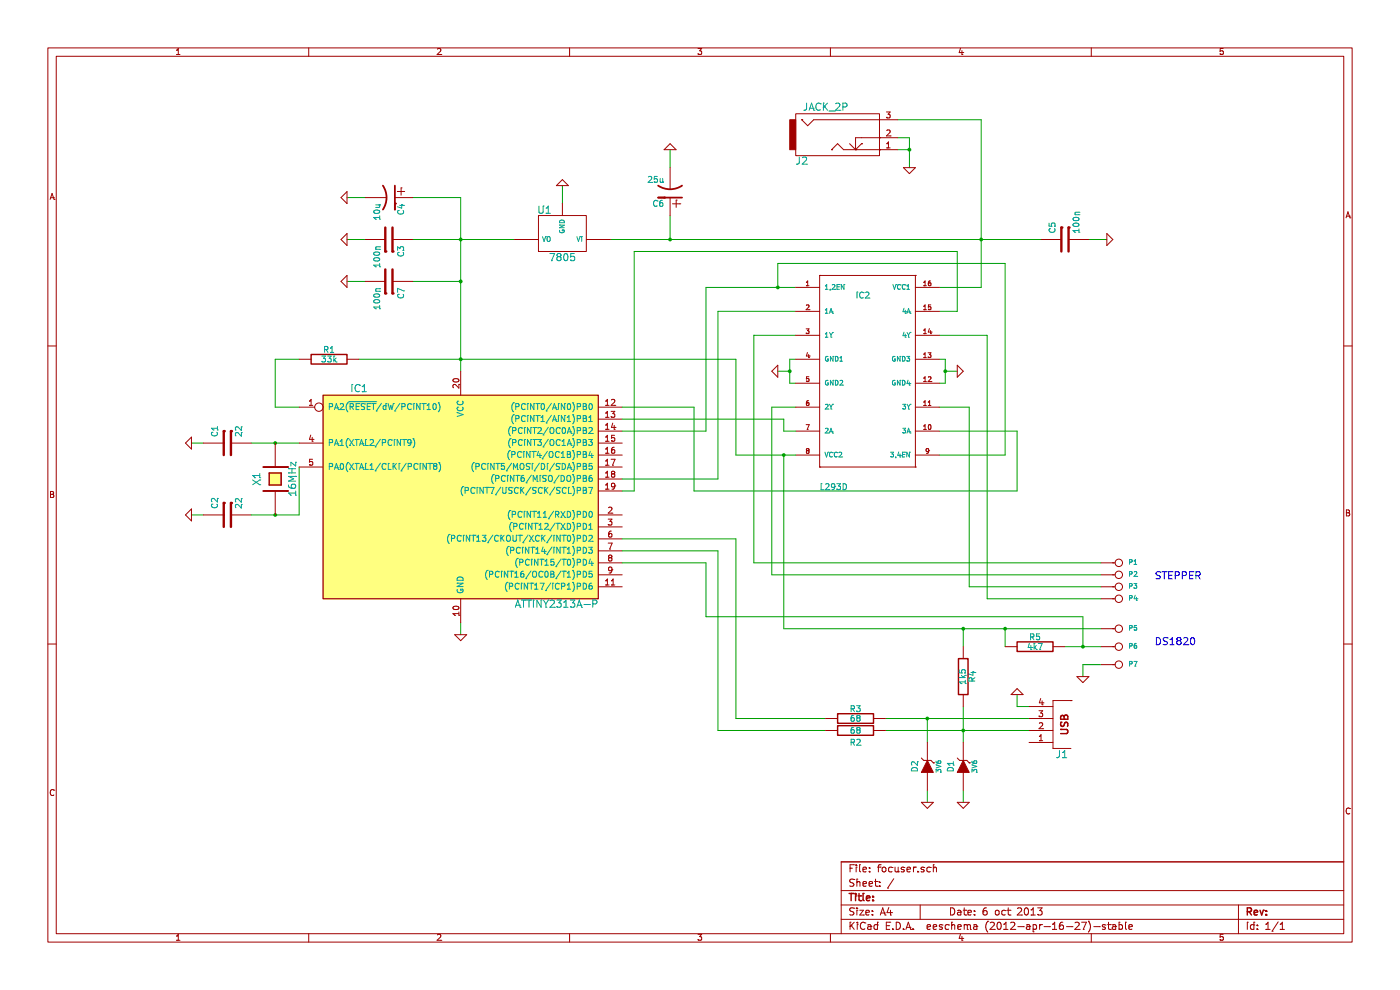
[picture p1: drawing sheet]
EESchema Schematic File Version 2  date Sun 06 Oct 2013 02:44:24 PM EEST
LIBS:power
LIBS:device
LIBS:transistors
LIBS:conn
LIBS:linear
LIBS:regul
LIBS:74xx
LIBS:cmos4000
LIBS:adc-dac
LIBS:memory
LIBS:xilinx
LIBS:microcontrollers
LIBS:dsp
LIBS:microchip
LIBS:analog_switches
LIBS:motorola
LIBS:texas
LIBS:intel
LIBS:audio
LIBS:interface
LIBS:digital-audio
LIBS:philips
LIBS:display
LIBS:cypress
LIBS:siliconi
LIBS:opto
LIBS:atmel
LIBS:contrib
LIBS:valves
LIBS:stepper drivers
LIBS:focuser-cache
EELAYER 25  0
EELAYER END
$Descr A4 11700 8267
encoding utf-8
Sheet 1 1
Title ""
Date "6 oct 2013"
Rev ""
Comp ""
Comment1 ""
Comment2 ""
Comment3 ""
Comment4 ""
$EndDescr
Text Notes 9650 5400 0    60   ~ 0
DS1820
Text Notes 9650 4850 0    60   ~ 0
STEPPER
Wire Wire Line
	6650 3600 6550 3600
Wire Wire Line
	6550 3600 6550 3500
Wire Wire Line
	6550 3500 5200 3500
Connection ~ 3850 2350
Wire Wire Line
	3450 2350 3850 2350
Wire Wire Line
	7850 2400 8200 2400
Connection ~ 7600 1250
Wire Wire Line
	7500 1250 7600 1250
Wire Wire Line
	8200 2400 8200 1000
Wire Wire Line
	8200 1000 7500 1000
Wire Wire Line
	5200 3600 5900 3600
Wire Wire Line
	8500 3600 8500 4100
Connection ~ 8400 5250
Connection ~ 8050 5250
Wire Wire Line
	9200 5250 6550 5250
Wire Wire Line
	9200 5400 8900 5400
Wire Wire Line
	5600 1400 5600 1250
Wire Wire Line
	9250 2000 9100 2000
Wire Wire Line
	6500 2400 6500 2200
Wire Wire Line
	6500 2200 8400 2200
Wire Wire Line
	2900 1650 3050 1650
Connection ~ 3850 2000
Wire Wire Line
	4300 2000 3450 2000
Wire Wire Line
	4700 1700 4700 1550
Wire Wire Line
	8050 6200 8050 5900
Connection ~ 7750 6000
Wire Wire Line
	7750 6200 7750 6000
Wire Wire Line
	5200 4600 6000 4600
Wire Wire Line
	6000 4600 6000 6100
Wire Wire Line
	6000 6100 6900 6100
Wire Wire Line
	7750 6700 7750 6600
Wire Wire Line
	8600 6100 7400 6100
Wire Wire Line
	8600 5900 8500 5900
Wire Wire Line
	8500 5900 8500 5800
Wire Wire Line
	9200 4700 6300 4700
Wire Wire Line
	6300 4700 6300 2800
Wire Wire Line
	9200 5000 8250 5000
Wire Wire Line
	8250 5000 8250 2800
Connection ~ 3850 3000
Wire Wire Line
	6650 3800 6150 3800
Wire Wire Line
	6150 3800 6150 3000
Wire Wire Line
	6150 3000 3000 3000
Wire Wire Line
	9200 4900 8100 4900
Wire Wire Line
	8100 4900 8100 3400
Wire Wire Line
	8100 3400 7850 3400
Wire Wire Line
	6300 2800 6650 2800
Wire Wire Line
	7850 3800 8400 3800
Wire Wire Line
	8500 3600 7850 3600
Wire Wire Line
	7850 3200 7900 3200
Wire Wire Line
	7900 3200 7900 3000
Wire Wire Line
	7900 3000 7850 3000
Wire Wire Line
	6650 3000 6600 3000
Wire Wire Line
	6600 3100 6500 3100
Wire Wire Line
	3850 5300 3850 5200
Wire Wire Line
	2500 3000 2300 3000
Wire Wire Line
	2300 3000 2300 3400
Wire Wire Line
	2300 3400 2500 3400
Connection ~ 2300 4300
Wire Wire Line
	2100 4300 2500 4300
Wire Wire Line
	1600 3700 1700 3700
Wire Wire Line
	2500 4300 2500 3900
Wire Wire Line
	1600 4300 1700 4300
Wire Wire Line
	2500 3700 2100 3700
Connection ~ 2300 3700
Wire Wire Line
	6650 2600 6000 2600
Wire Wire Line
	6600 3000 6600 3200
Wire Wire Line
	6600 3200 6650 3200
Connection ~ 6600 3100
Wire Wire Line
	8000 3100 7900 3100
Connection ~ 7900 3100
Wire Wire Line
	6650 2400 5900 2400
Connection ~ 6500 2400
Wire Wire Line
	6650 3400 6450 3400
Wire Wire Line
	8250 2800 7850 2800
Wire Wire Line
	6450 3400 6450 4800
Wire Wire Line
	6450 4800 9200 4800
Wire Wire Line
	8600 6000 7400 6000
Wire Wire Line
	8050 6700 8050 6600
Wire Wire Line
	6900 6000 6150 6000
Wire Wire Line
	6150 6000 6150 4500
Wire Wire Line
	6150 4500 5200 4500
Connection ~ 8050 6100
Wire Wire Line
	6550 5250 6550 3800
Connection ~ 6550 3800
Wire Wire Line
	8050 5400 8050 5250
Wire Wire Line
	2900 2000 3050 2000
Wire Wire Line
	3450 1650 3850 1650
Wire Wire Line
	3850 1650 3850 3100
Wire Wire Line
	8400 3800 8400 2200
Wire Wire Line
	5100 2000 8700 2000
Connection ~ 8200 2000
Wire Wire Line
	5600 1800 5600 2000
Connection ~ 5600 2000
Wire Wire Line
	9050 5650 9050 5550
Wire Wire Line
	9050 5550 9200 5550
Wire Wire Line
	8400 5250 8400 5400
Wire Wire Line
	5200 4700 5900 4700
Wire Wire Line
	5900 4700 5900 5150
Wire Wire Line
	5900 5150 9050 5150
Wire Wire Line
	9050 5150 9050 5400
Connection ~ 9050 5400
Wire Wire Line
	7850 2600 8000 2600
Wire Wire Line
	8000 2600 8000 2100
Wire Wire Line
	6000 2600 6000 4000
Wire Wire Line
	6000 4000 5200 4000
Wire Wire Line
	8500 4100 5800 4100
Wire Wire Line
	5800 4100 5800 3400
Wire Wire Line
	5800 3400 5200 3400
Wire Wire Line
	5200 4100 5300 4100
Wire Wire Line
	5300 4100 5300 2100
Wire Wire Line
	5300 2100 8000 2100
Wire Wire Line
	7500 1150 7600 1150
Wire Wire Line
	7600 1150 7600 1400
Wire Wire Line
	2900 2350 3050 2350
Wire Wire Line
	5900 2400 5900 3600
$Comp
L GND #PWR?
U 1 1
P 2900 2350
F 0 "#PWR?" H 2900 2350 30  0001 C CNN
F 1 "GND" H 2900 2280 30  0001 C CNN
	1    2900 2350
	0    1    1    0   
$EndComp
$Comp
L C C7
U 1 1
P 3250 2350
F 0 "C7" H 3300 2450 50  0000 L CNN
F 1 "100n" H 3300 2250 50  0000 L CNN
	1    3250 2350
	0    1    1    0   
$EndComp
$Comp
L GND #PWR01
U 1 1
P 7600 1400
F 0 "#PWR01" H 7600 1400 30  0001 C CNN
F 1 "GND" H 7600 1330 30  0001 C CNN
	1    7600 1400
	1    0    0    -1  
$EndComp
$Comp
L JACK_2P J2
U 1 1
P 7050 1150
F 0 "J2" H 6700 950 60  0000 C CNN
F 1 "JACK_2P" H 6900 1400 60  0000 C CNN
	1    7050 1150
	1    0    0    -1  
$EndComp
$Comp
L 7805 U1
U 1 1
P 4700 1950
F 0 "U1" H 4850 1754 60  0000 C CNN
F 1 "7805" H 4700 2150 60  0000 C CNN
	1    4700 1950
	-1   0    0    1   
$EndComp
$Comp
L GND #PWR02
U 1 1
P 9050 5650
F 0 "#PWR02" H 9050 5650 30  0001 C CNN
F 1 "GND" H 9050 5580 30  0001 C CNN
	1    9050 5650
	1    0    0    -1  
$EndComp
$Comp
L CONN_1 P7
U 1 1
P 9350 5550
F 0 "P7" H 9430 5550 40  0000 L CNN
F 1 "CONN_1" H 9350 5605 30  0001 C CNN
	1    9350 5550
	1    0    0    -1  
$EndComp
$Comp
L CONN_1 P6
U 1 1
P 9350 5400
F 0 "P6" H 9430 5400 40  0000 L CNN
F 1 "CONN_1" H 9350 5455 30  0001 C CNN
	1    9350 5400
	1    0    0    -1  
$EndComp
$Comp
L CONN_1 P5
U 1 1
P 9350 5250
F 0 "P5" H 9430 5250 40  0000 L CNN
F 1 "CONN_1" H 9350 5305 30  0001 C CNN
	1    9350 5250
	1    0    0    -1  
$EndComp
$Comp
L R R5
U 1 1
P 8650 5400
F 0 "R5" V 8730 5400 50  0000 C CNN
F 1 "4k7" V 8650 5400 50  0000 C CNN
	1    8650 5400
	0    -1   -1   0   
$EndComp
$Comp
L GND #PWR03
U 1 1
P 5600 1250
F 0 "#PWR03" H 5600 1250 30  0001 C CNN
F 1 "GND" H 5600 1180 30  0001 C CNN
	1    5600 1250
	-1   0    0    1   
$EndComp
$Comp
L CP1 C6
U 1 1
P 5600 1600
F 0 "C6" H 5650 1700 50  0000 L CNN
F 1 "25u" H 5650 1500 50  0000 L CNN
	1    5600 1600
	-1   0    0    1   
$EndComp
$Comp
L CONN_1 P4
U 1 1
P 9350 5000
F 0 "P4" H 9430 5000 40  0000 L CNN
F 1 "CONN_1" H 9350 5055 30  0001 C CNN
	1    9350 5000
	1    0    0    -1  
$EndComp
$Comp
L CONN_1 P3
U 1 1
P 9350 4900
F 0 "P3" H 9430 4900 40  0000 L CNN
F 1 "CONN_1" H 9350 4955 30  0001 C CNN
	1    9350 4900
	1    0    0    -1  
$EndComp
$Comp
L CONN_1 P2
U 1 1
P 9350 4800
F 0 "P2" H 9430 4800 40  0000 L CNN
F 1 "CONN_1" H 9350 4855 30  0001 C CNN
	1    9350 4800
	1    0    0    -1  
$EndComp
$Comp
L CONN_1 P1
U 1 1
P 9350 4700
F 0 "P1" H 9430 4700 40  0000 L CNN
F 1 "CONN_1" H 9350 4755 30  0001 C CNN
	1    9350 4700
	1    0    0    -1  
$EndComp
$Comp
L GND #PWR04
U 1 1
P 9250 2000
F 0 "#PWR04" H 9250 2000 30  0001 C CNN
F 1 "GND" H 9250 1930 30  0001 C CNN
	1    9250 2000
	0    -1   -1   0   
$EndComp
$Comp
L C C5
U 1 1
P 8900 2000
F 0 "C5" H 8950 2100 50  0000 L CNN
F 1 "100n" H 8950 1900 50  0000 L CNN
	1    8900 2000
	0    -1   -1   0   
$EndComp
$Comp
L GND #PWR05
U 1 1
P 2900 1650
F 0 "#PWR05" H 2900 1650 30  0001 C CNN
F 1 "GND" H 2900 1580 30  0001 C CNN
	1    2900 1650
	0    1    1    0   
$EndComp
$Comp
L CP1 C4
U 1 1
P 3250 1650
F 0 "C4" H 3300 1750 50  0000 L CNN
F 1 "10u" H 3300 1550 50  0000 L CNN
	1    3250 1650
	0    1    1    0   
$EndComp
$Comp
L GND #PWR06
U 1 1
P 2900 2000
F 0 "#PWR06" H 2900 2000 30  0001 C CNN
F 1 "GND" H 2900 1930 30  0001 C CNN
	1    2900 2000
	0    1    1    0   
$EndComp
$Comp
L C C3
U 1 1
P 3250 2000
F 0 "C3" H 3300 2100 50  0000 L CNN
F 1 "100n" H 3300 1900 50  0000 L CNN
	1    3250 2000
	0    1    1    0   
$EndComp
$Comp
L GND #PWR07
U 1 1
P 4700 1550
F 0 "#PWR07" H 4700 1550 30  0001 C CNN
F 1 "GND" H 4700 1480 30  0001 C CNN
	1    4700 1550
	-1   0    0    1   
$EndComp
$Comp
L R R4
U 1 1
P 8050 5650
F 0 "R4" V 8130 5650 50  0000 C CNN
F 1 "1k5" V 8050 5650 50  0000 C CNN
	1    8050 5650
	1    0    0    -1  
$EndComp
$Comp
L GND #PWR08
U 1 1
P 8050 6700
F 0 "#PWR08" H 8050 6700 30  0001 C CNN
F 1 "GND" H 8050 6630 30  0001 C CNN
	1    8050 6700
	1    0    0    -1  
$EndComp
$Comp
L GND #PWR09
U 1 1
P 7750 6700
F 0 "#PWR09" H 7750 6700 30  0001 C CNN
F 1 "GND" H 7750 6630 30  0001 C CNN
	1    7750 6700
	1    0    0    -1  
$EndComp
$Comp
L R R3
U 1 1
P 7150 6000
F 0 "R3" V 7230 6000 50  0000 C CNN
F 1 "68" V 7150 6000 50  0000 C CNN
	1    7150 6000
	0    -1   -1   0   
$EndComp
$Comp
L R R2
U 1 1
P 7150 6100
F 0 "R2" V 7050 6100 50  0000 C CNN
F 1 "68" V 7150 6100 50  0000 C CNN
	1    7150 6100
	0    -1   -1   0   
$EndComp
$Comp
L ZENER D2
U 1 1
P 7750 6400
F 0 "D2" H 7750 6500 50  0000 C CNN
F 1 "3V6" H 7750 6300 40  0000 C CNN
	1    7750 6400
	0    -1   -1   0   
$EndComp
$Comp
L ZENER D1
U 1 1
P 8050 6400
F 0 "D1" H 8050 6500 50  0000 C CNN
F 1 "3V6" H 8050 6300 40  0000 C CNN
	1    8050 6400
	0    -1   -1   0   
$EndComp
$Comp
L GND #PWR010
U 1 1
P 8500 5800
F 0 "#PWR010" H 8500 5800 30  0001 C CNN
F 1 "GND" H 8500 5730 30  0001 C CNN
	1    8500 5800
	-1   0    0    1   
$EndComp
$Comp
L USB_2 J1
U 1 1
P 8800 6050
F 0 "J1" H 8725 6300 60  0000 C CNN
F 1 "USB_2" H 8850 5750 60  0001 C CNN
F 4 "VCC" H 9125 6200 50  0001 C CNN "VCC"
F 5 "D+" H 9100 6100 50  0001 C CNN "Data+"
F 6 "D-" H 9100 6000 50  0001 C CNN "Data-"
F 7 "GND" H 9125 5900 50  0001 C CNN "Ground"
	1    8800 6050
	-1   0    0    1   
$EndComp
$Comp
L GND #PWR012
U 1 1
P 8000 3100
F 0 "#PWR012" H 8000 3100 30  0001 C CNN
F 1 "GND" H 8000 3030 30  0001 C CNN
	1    8000 3100
	0    -1   -1   0   
$EndComp
$Comp
L GND #PWR013
U 1 1
P 6500 3100
F 0 "#PWR013" H 6500 3100 30  0001 C CNN
F 1 "GND" H 6500 3030 30  0001 C CNN
	1    6500 3100
	0    1    1    0   
$EndComp
$Comp
L L293D IC2
U 1 1
P 7250 3100
F 0 "IC2" H 7150 3700 50  0000 L BNN
F 1 "L293D" H 6850 2100 50  0000 L BNN
F 2 "stepper drivers-DIL16" H 7250 3250 50  0001 C CNN
	1    7250 3100
	1    0    0    -1  
$EndComp
$Comp
L GND #PWR014
U 1 1
P 3850 5300
F 0 "#PWR014" H 3850 5300 30  0001 C CNN
F 1 "GND" H 3850 5230 30  0001 C CNN
	1    3850 5300
	1    0    0    -1  
$EndComp
$Comp
L R R1
U 1 1
P 2750 3000
F 0 "R1" V 2830 3000 50  0000 C CNN
F 1 "33k" V 2750 3000 50  0000 C CNN
	1    2750 3000
	0    -1   -1   0   
$EndComp
$Comp
L GND #PWR015
U 1 1
P 1600 4300
F 0 "#PWR015" H 1600 4300 30  0001 C CNN
F 1 "GND" H 1600 4230 30  0001 C CNN
	1    1600 4300
	0    1    1    0   
$EndComp
$Comp
L GND #PWR016
U 1 1
P 1600 3700
F 0 "#PWR016" H 1600 3700 30  0001 C CNN
F 1 "GND" H 1600 3630 30  0001 C CNN
	1    1600 3700
	0    1    1    0   
$EndComp
$Comp
L C C2
U 1 1
P 1900 4300
F 0 "C2" H 1950 4400 50  0000 L CNN
F 1 "22" H 1950 4200 50  0000 L CNN
	1    1900 4300
	0    -1   -1   0   
$EndComp
$Comp
L C C1
U 1 1
P 1900 3700
F 0 "C1" H 1950 3800 50  0000 L CNN
F 1 "22" H 1950 3600 50  0000 L CNN
	1    1900 3700
	0    -1   -1   0   
$EndComp
$Comp
L CRYSTAL X1
U 1 1
P 2300 4000
F 0 "X1" H 2300 4150 60  0000 C CNN
F 1 "16MHz" H 2300 3850 60  0000 C CNN
	1    2300 4000
	0    -1   -1   0   
$EndComp
$Comp
L ATTINY2313A-P IC1
U 1 1
P 3850 4200
F 0 "IC1" H 3000 5150 60  0000 C CNN
F 1 "ATTINY2313A-P" H 4650 3350 60  0000 C CNN
F 2 "DIP20" H 2850 3350 60  0001 C CNN
	1    3850 4200
	1    0    0    -1  
$EndComp
$EndSCHEMATC
